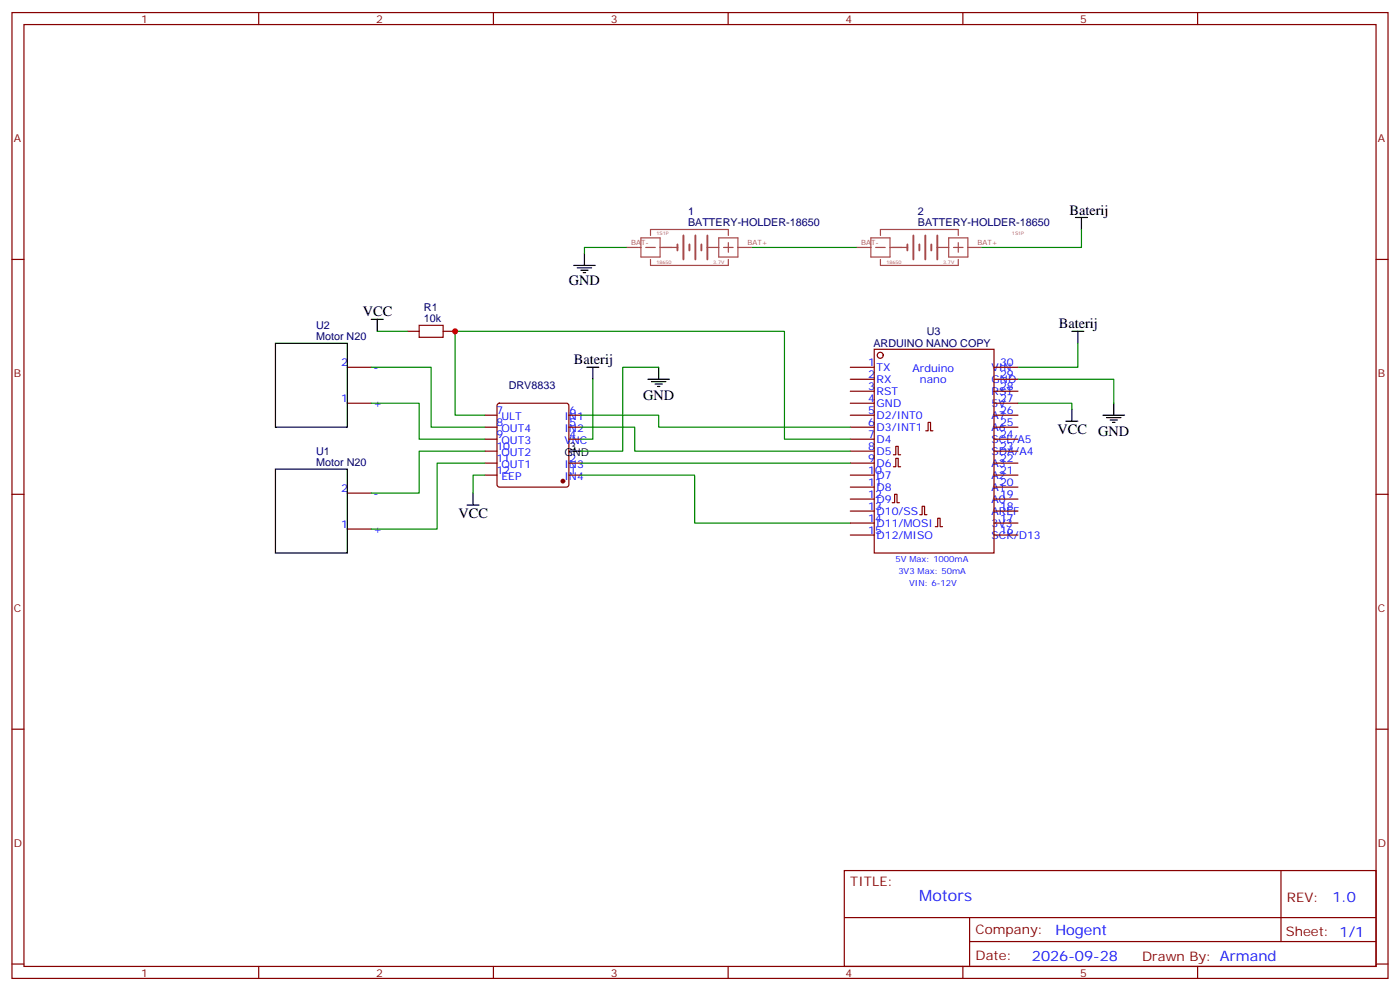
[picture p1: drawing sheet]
<svg xmlns="http://www.w3.org/2000/svg" width="412mm" height="292mm" viewBox="0 0 412 292" stroke-linecap="round" stroke-linejoin="round" font-family="sans-serif">
<g fill="none" stroke="#870000" stroke-width=".35">
<path d="M3.5 3.7h405.4v284.3h-405.4zM7.1 7.2h398.2v277.3h-398.2zM76.2 3.7v3.5M145.3 3.7v3.5M214.5 3.7v3.5M283.6 3.7v3.5M352.8 3.7v3.5M3.5 76.4h3.6M405.3 76.4h3.6M119.9 97.5h3.6M130.5 97.5h3.6M102.3 118.7h7.1"/>
<path d="M102.3 108.1h7.1M146.6 118.9l.5-.2h19.8l.5 .2 .2 .5v23.3l-.3 .5-.4 .2h-19.8l-.5-.2-.2-.5v-23.3zM250.5 118.7h7M250.5 108.1h7M250.5 111.7h7M250.5 115.2h7M257.5 102.8h35.3v60h-35.3zM292.8 118.7h7.1M292.8 108.1h7.1M292.8 111.7h7.1M292.8 115.2h7.1M142.9 139.9h3.5"/>
<path d="M142.9 136.3h3.5M142.9 129.3h3.5M142.9 125.8h3.5M142.9 122.2h3.5M142.9 132.8h3.5M167.6 139.9h3.5M167.6 136.3h3.5M167.6 129.3h3.5M167.6 125.8h3.5M167.6 122.2h3.5M250.5 139.9h7M250.5 136.3h7"/>
<path d="M250.5 129.3h7M250.5 125.8h7M250.5 122.2h7M250.5 132.8h7M263.2 133.9h.7v-2.5h.7v2.5h.7M263.2 137.4h.7v-2.5h.7v2.5h.7M272.7 126.8h.7v-2.4h.7v2.4h.7M292.8 139.9h7.1M292.8 136.3h7.1M292.8 129.3h7.1M292.8 125.8h7.1M292.8 122.2h7.1"/>
<path d="M292.8 132.8h7.1M3.5 145.5h3.6M102.3 155.8h7.1M102.3 145.2h7.1M250.5 143.4h7M250.5 146.9h7M250.5 150.5h7M250.5 154h7M250.5 157.5h7M262.8 148h.7v-2.5h.7v2.5h.7M270.9 151.5h.7v-2.5h.7v2.5h.7M275.5 155h.7v-2.4h.7v2.4h.7"/>
<path d="M292.8 143.4h7.1M292.8 146.9h7.1M292.8 150.5h7.1M292.8 154h7.1M292.8 157.5h7.1M405.3 145.5h3.6M3.5 214.7h3.6M405.3 214.7h3.6M248.7 256.3h156.6v28.2h-156.6zM377.3 256.3v20.9M248.7 270.1h156.5M285.6 277.2h119.6"/>
<path d="M285.6 270.1v14.2M3.5 283.8h3.6M76.2 284.5v3.5M145.3 284.5v3.5M214.5 284.5v3.5M283.6 284.5v3.5M352.8 284.5v3.5M405.3 283.8h3.6"/>
<circle cx="259.3" cy="104.6" r=".88"/>
</g>
<circle cx="165.8" cy="141.6" r=".53" fill="#870000" stroke="#870000" stroke-width=".35"/>
<g fill="none" stroke="#000" stroke-width=".35">
<path d="M169 78.1h6.3M170 78.8h4.3M171.1 79.6h2.1M172.2 74.6v3.5M316.8 64h3.5M318.6 64v3.6M109.4 94h3.5M111.1 94v3.5M171.8 80.3h.7M315.7 97.5h3.6M317.5 97.5v3.6M81.1 101.1h21.2v24.7h-21.2z"/>
<path d="M172.9 108.1h3.5M174.6 108.1v3.6M190.9 111.7h6.3M191.9 112.4h4.2M193 113.1h2.1M193.7 113.8h.7M194 108.1v3.6M328.1 118.7v3.5M81.1 138.1h21.2v24.7h-21.2zM167.6 132.8h3.5M314 124h3.5M315.7 120.5v3.5"/>
<path d="M324.9 122.2h6.4M326 122.9h4.2M327 123.6h2.1M327.7 124.4h.7M137.6 148.7h3.5M139.3 145.2v3.5"/>
</g>
<g fill="none" stroke="#008700" stroke-width=".35">
<path d="M184.5 72.8h-12.3v1.8M221.5 72.8h30.7M318.6 67.6v5.2h-29.3M111.1 97.5h8.8M109.4 118.7h14.1v10.6h19.4M109.4 108.1h17.6v17.7h15.9M174.6 111.7v17.6h-3.5M194 108.1h-10.6v24.7h-12.3M299.9 111.7h28.2v7M299.9 118.7h15.8v1.8M317.5 101.1v7h-17.6M142.9 136.3h-14.1v19.5h-19.4"/>
<path d="M142.9 132.8h-19.4v12.4h-14.1M142.9 139.9h-3.6v5.3M142.9 122.2h-8.8v-24.7h97v31.8h19.4M171.1 139.9h33.5v14.1h45.9M171.1 122.2h22.9v3.6h56.5M171.1 125.8h15.9v7h63.5M171.1 136.3h79.4"/>
</g>
<path d="M199.6 72v1.7M201.3 69.3v7.1M203.1 72v1.7M204.8 69.3v7.1M206.6 72v1.7M208.4 69.3v7.1M267.3 72v1.7M269 69.3v7.1M270.8 72v1.7M272.6 69.3v7.1M274.3 72v1.7M276.1 69.3v7.1" fill="none" stroke="#a64a4a" stroke-width=".56"/>
<g fill="none" stroke="#a64a4a" stroke-width=".35">
<path d="M184.5 72.8h3.5M188.1 72.8h.7M188.8 70h5.6v5.7h-5.6zM190.2 72.8h2.8M191.6 69.3v-1.7h22.9v1.7M191.6 76.4v1.7h22.9v-1.7M194.4 72.8h5.2M208.4 72.8h3.3M211.7 70h5.7v5.7h-5.7zM213.1 72.8h2.9M214.5 71.4v2.9M217.4 72.8h4.1"/>
<path d="M252.2 72.8h3.5M255.8 72.8h.7M256.5 70h5.7v5.7h-5.7zM257.9 72.8h2.9M259.3 69.3v-1.7h23v1.7M259.3 76.4v1.7h23v-1.7M262.2 72.8h5.1M276.1 72.8h3.4M279.5 70h5.6v5.7h-5.6zM280.9 72.8h2.8M282.3 71.4v2.9M285.1 72.8h4.2"/>
</g>
<path d="M123.5 95.8h7v3.5h-7z" fill="none" stroke="#a10000" stroke-width=".35"/>
<circle cx="134.1" cy="97.5" r=".88" fill="#c00"/>
<text font-size="4.6" fill="#00f" x="270.8" y="265.3">Motors</text>
<g font-size="4.2">
<text x="315" y="63.3">Baterij</text>
<text x="167.6" y="83.8">GND</text>
<text x="106.9" y="93.1">VCC</text>
<text x="311.9" y="96.5">Baterij</text>
<text x="169.1" y="107.2">Baterij</text>
<text x="189.4" y="117.8">GND</text>
<text x="311.5" y="127.8">VCC</text>
<text x="323.5" y="128.3">GND</text>
<text x="135.1" y="152.6">VCC</text>
</g>
<g font-size="4.2" fill="#00f">
<text x="392.5" y="265.6">1.0</text>
<text x="310.9" y="275.1">Hogent</text>
<text x="304" y="282.9">2026-09-28</text>
</g>
<g font-size="3.9" fill="#800">
<text x="250.5" y="260.9">TITLE:</text>
<text x="379.1" y="265.6">REV:</text>
<text x="287.4" y="275.1">Company:</text>
<text x="378.7" y="275.7">Sheet: 1/1</text>
<text x="287.4" y="282.8">Date:</text>
<text x="336.4" y="282.8">Drawn By: Armand</text>
</g>
<g font-size="3.2" fill="#800">
<text x="41.6" y="6.7">1</text>
<text x="110.8" y="6.7">2</text>
<text x="179.9" y="6.7">3</text>
<text x="249.1" y="6.7">4</text>
<text x="318.2" y="6.7">5</text>
<text x="4.1" y="41.8">A</text>
<text x="405.9" y="41.8">A</text>
<text x="4.1" y="110.9">B</text>
<text x="405.9" y="110.9">B</text>
<text x="4.1" y="180.1">C</text>
<text x="405.9" y="180.1">C</text>
<text x="4.1" y="249.2">D</text>
<text x="405.9" y="249.2">D</text>
<text x="41.6" y="287.5">1</text>
<text x="110.8" y="287.5">2</text>
<text x="179.9" y="287.5">3</text>
<text x="249.1" y="287.5">4</text>
<text x="318.2" y="287.5">5</text>
</g>
<g font-size="3.2" fill="#000080">
<text x="202.7" y="63.4">1</text>
<text x="270.4" y="63.4">2</text>
<text x="202.7" y="66.5">BATTERY-HOLDER-18650</text>
<text x="270.4" y="66.5">BATTERY-HOLDER-18650</text>
<text x="124.9" y="94.7">10k</text>
<text x="124.9" y="91.5">R1</text>
<text x="93.1" y="100">Motor N20</text>
<text x="93.1" y="96.8">U2</text>
<text x="273" y="98.7">U3</text>
<text x="257.3" y="102.2">ARDUINO NANO COPY</text>
<text x="149.9" y="114.4">DRV8833</text>
<text x="93.1" y="137.1">Motor N20</text>
<text x="93.1" y="133.8">U1</text>
</g>
<g font-size="3.2" fill="#00f">
<text x="100.5" y="107.8">2</text>
<text x="255.8" y="107.8">1</text>
<text x="294.6" y="107.8">30</text>
<text x="110.1" y="109.2">-</text>
<text x="255.8" y="111.3">2</text>
<text x="258.2" y="109.2">TX</text>
<text x="258.2" y="112.7">RX</text>
<text x="268.8" y="109.5">Arduino</text>
<text x="271" y="112.7">nano</text>
<text x="292.1" y="112.7">GND</text>
<text x="292.1" y="109.2">VIN</text>
<text x="294.6" y="111.3">29</text>
<text x="100.5" y="118.4">1</text>
<text x="110.1" y="119.8">+</text>
<text x="255.8" y="114.8">3</text>
<text x="255.8" y="118.4">4</text>
<text x="258.2" y="116.2">RST</text>
<text x="258.2" y="119.8">GND</text>
<text x="292.1" y="119.8">5V</text>
<text x="292.1" y="116.2">RST</text>
<text x="294.6" y="118.4">27</text>
<text x="294.6" y="114.8">28</text>
<text x="146.2" y="121.9">7</text>
<text x="146.2" y="125.4">8</text>
<text x="147.7" y="123.6">ULT</text>
<text x="166.3" y="123.6">IN1</text>
<text x="167.7" y="125.4">5</text>
<text x="167.7" y="121.9">6</text>
<text x="255.8" y="121.9">5</text>
<text x="255.8" y="125.4">6</text>
<text x="258.2" y="123.3">D2/INT0</text>
<text x="292.1" y="123.3">A7</text>
<text x="294.6" y="125.4">25</text>
<text x="294.6" y="121.9">26</text>
<text x="146.2" y="128.9">9</text>
<text x="147.7" y="127.2">OUT4</text>
<text x="147.7" y="130.7">OUT3</text>
<text x="166.3" y="130.7">VNC</text>
<text x="166.3" y="127.2">IN2</text>
<text x="167.7" y="128.9">4</text>
<text x="255.8" y="128.9">7</text>
<text x="258.2" y="126.8">D3/INT1</text>
<text x="258.2" y="130.4">D4</text>
<text x="292.1" y="130.4">SCL/A5</text>
<text x="292.1" y="126.8">A6</text>
<text x="294.6" y="128.9">24</text>
<text x="146.2" y="132.5">10</text>
<text x="146.2" y="136">11</text>
<text x="147.7" y="134.2">OUT2</text>
<text x="147.7" y="137.8">OUT1</text>
<text x="166.3" y="137.8">IN3</text>
<text x="167.7" y="136">2</text>
<text x="255.8" y="132.5">8</text>
<text x="255.8" y="136">9</text>
<text x="258.2" y="133.9">D5</text>
<text x="258.2" y="137.4">D6</text>
<text x="292.1" y="137.4">A3</text>
<text x="292.1" y="133.9">SDA/A4</text>
<text x="294.6" y="136">22</text>
<text x="294.6" y="132.5">23</text>
<text x="146.2" y="139.5">12</text>
<text x="147.7" y="141.3">EEP</text>
<text x="166.3" y="141.3">IN4</text>
<text x="167.7" y="139.5">1</text>
<text x="255.8" y="139.5">10</text>
<text x="255.8" y="143.1">11</text>
<text x="258.2" y="140.9">D7</text>
<text x="292.1" y="140.9">A2</text>
<text x="294.6" y="143.1">20</text>
<text x="294.6" y="139.5">21</text>
<text x="100.5" y="144.8">2</text>
<text x="110.1" y="146.2">-</text>
<text x="255.8" y="146.6">12</text>
<text x="258.2" y="144.5">D8</text>
<text x="258.2" y="148">D9</text>
<text x="292.1" y="148">A0</text>
<text x="292.1" y="144.5">A1</text>
<text x="294.6" y="146.6">19</text>
<text x="100.5" y="155.4">1</text>
<text x="255.8" y="150.1">13</text>
<text x="255.8" y="153.6">14</text>
<text x="258.2" y="151.5">D10/SS</text>
<text x="258.2" y="155">D11/MOSI</text>
<text x="292.1" y="155">3V3</text>
<text x="292.1" y="151.5">AREF</text>
<text x="294.6" y="153.6">17</text>
<text x="294.6" y="150.1">18</text>
<text x="110.1" y="156.8">+</text>
<text x="255.8" y="157.2">15</text>
<text x="258.2" y="158.6">D12/MISO</text>
<text x="292.1" y="158.6">SCK/D13</text>
<text x="294.6" y="157.2">16</text>
</g>
<g font-size="3.2">
<text x="166.3" y="134.2">GND</text>
<text x="167.7" y="132.5">3</text>
</g>
<g font-size="2.5" fill="#00f">
<text x="263.8" y="165.6">5V Max: 1000mA</text>
<text x="264.6" y="169.1">3V3 Max: 50mA</text>
<text x="267.8" y="172.6">VIN: 6-12V</text>
</g>
<g font-size="2.1" fill="#a54b4b">
<text x="185.9" y="72.2">BAT-</text>
<text x="220.2" y="72.2">BAT+</text>
<text x="253.7" y="72.2">BAT-</text>
<text x="287.9" y="72.2">BAT+</text>
</g>
<g font-size="1.4" fill="#a54b4b">
<text x="193.4" y="69.3">1S1P</text>
<text x="298.1" y="69.3">1S1P</text>
<text x="193.4" y="77.8">18650</text>
<text x="210.1" y="77.8">3.7V</text>
<text x="261.1" y="77.8">18650</text>
<text x="277.8" y="77.8">3.7V</text>
</g>
</svg>
